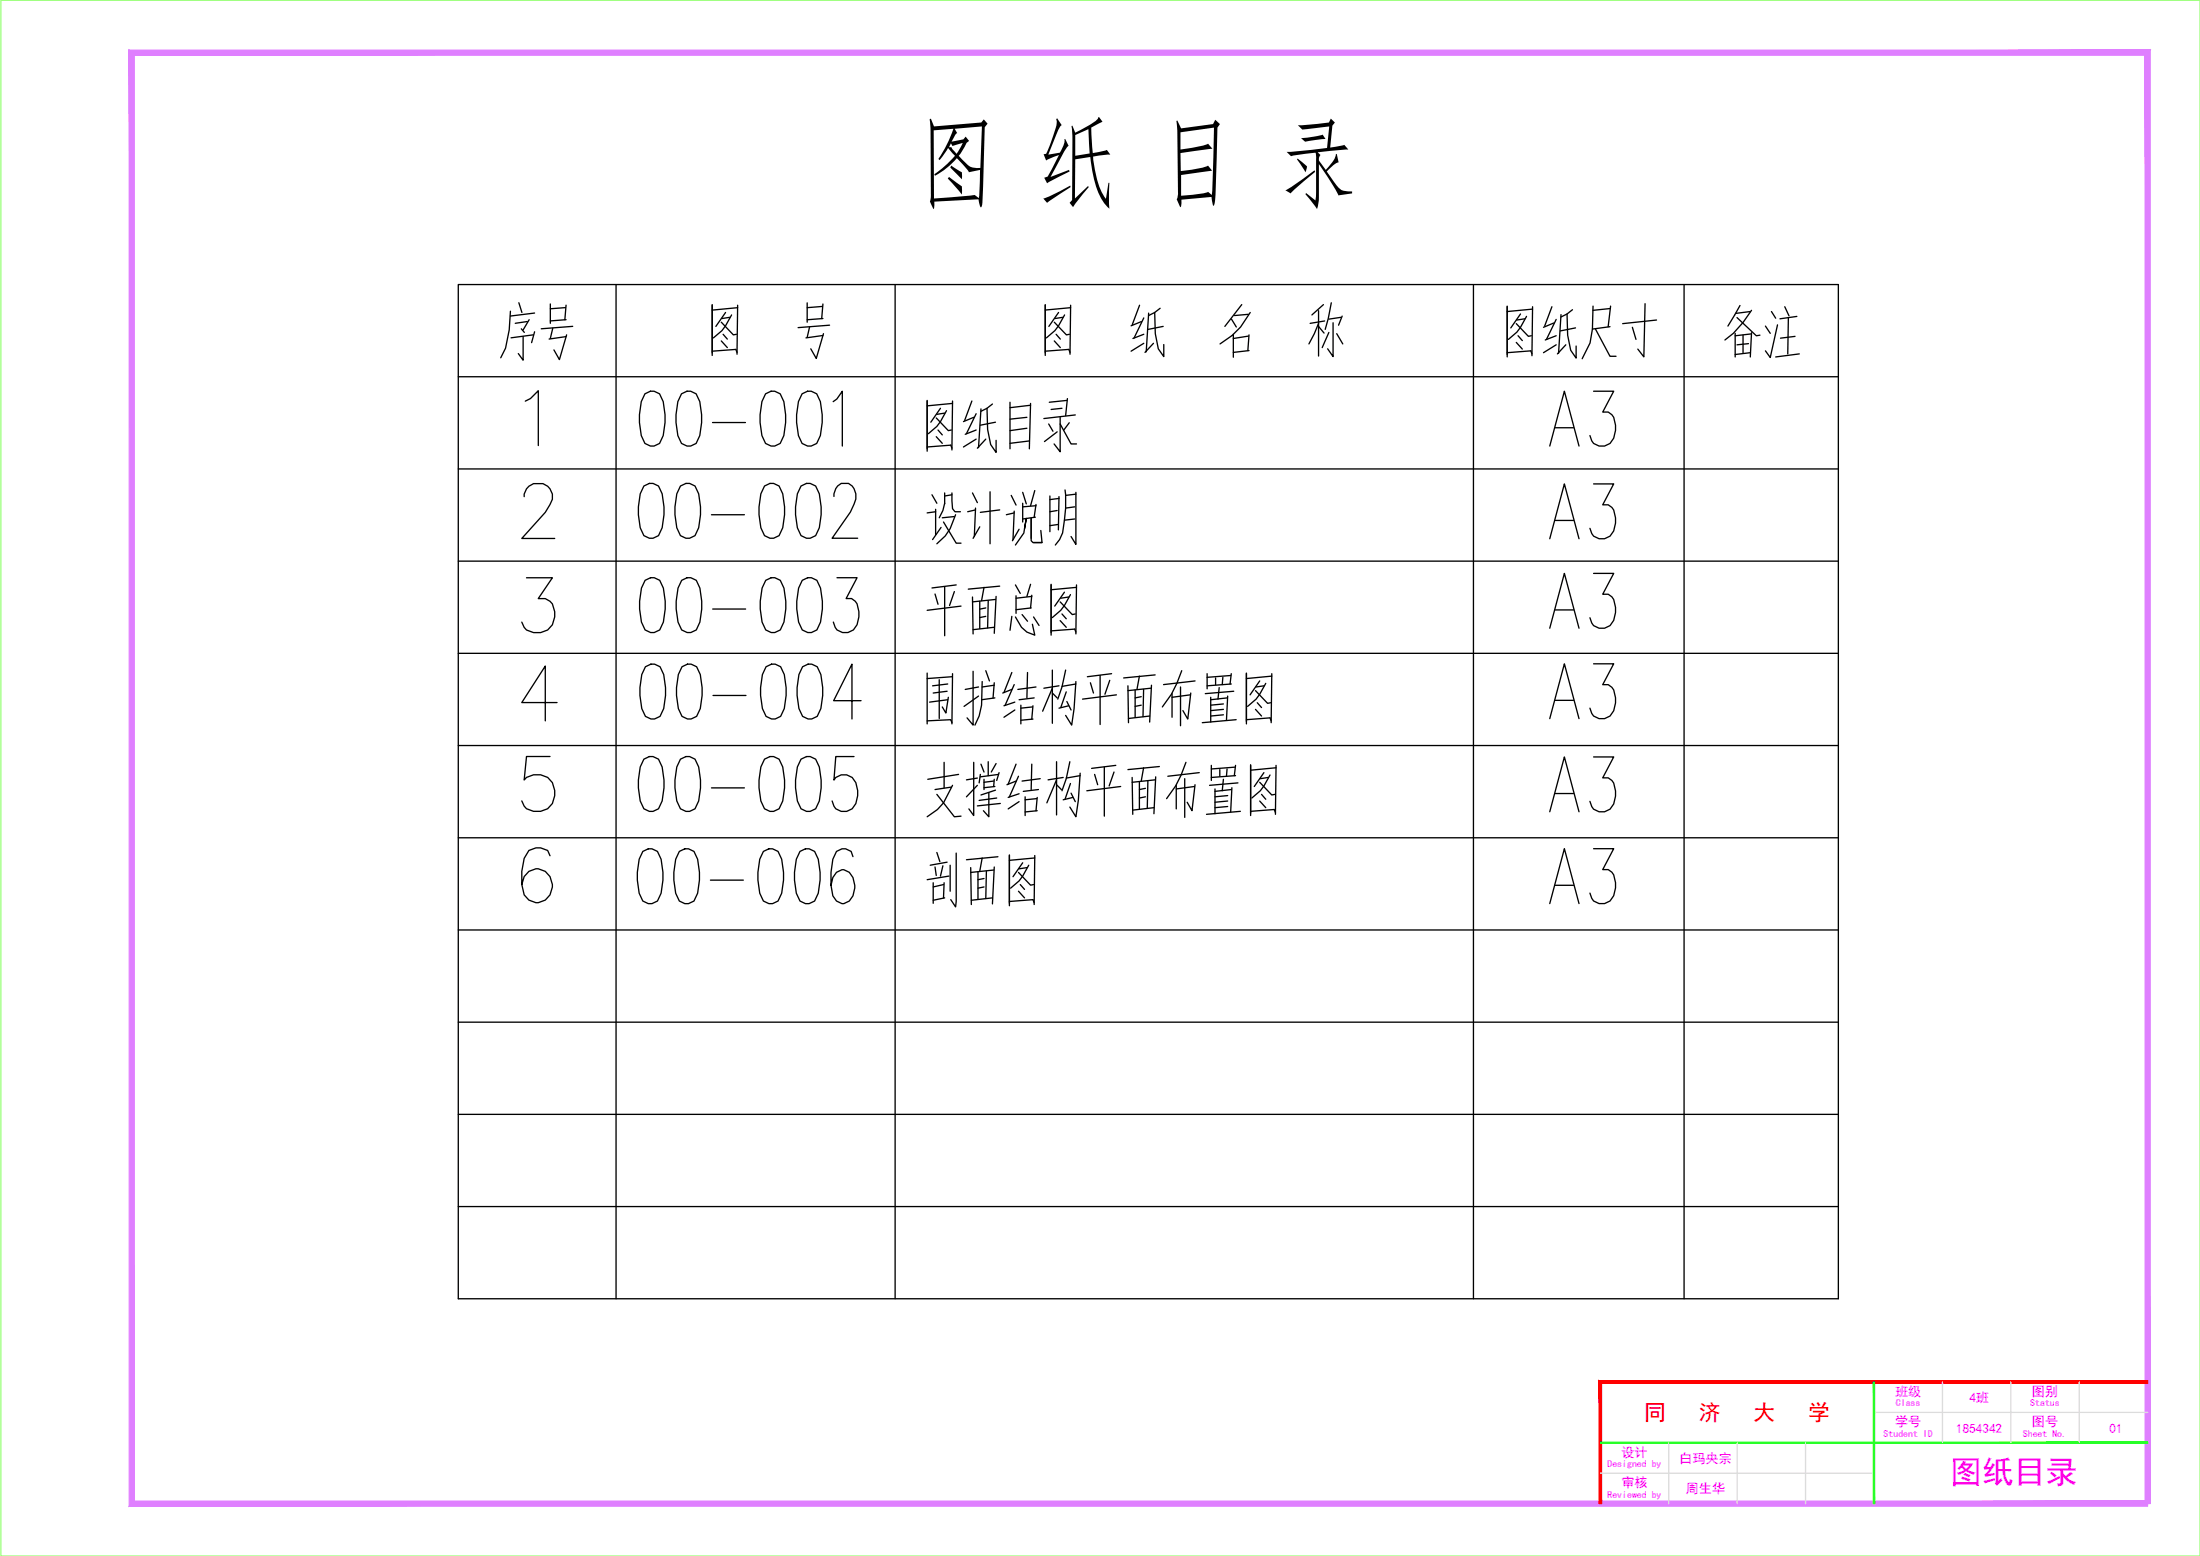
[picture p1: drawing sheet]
<svg xmlns="http://www.w3.org/2000/svg" width="420mm" height="297mm" viewBox="0 0 420 297" stroke-linecap="round" stroke-linejoin="round" font-family="sans-serif">
<g fill="none" stroke="#000" stroke-width=".25">
<path d="M87.5 54.3h263.6v193.6h-263.6zM117.7 54.3v193.6M171 54.3v193.6M281.4 54.3v193.6M321.6 54.3v193.6M87.5 71.9h263.6M87.5 89.5h263.6M87.5 107.1h263.6M87.5 124.7h263.6M87.5 142.3h263.6M87.5 159.9h263.6M87.5 177.5h263.6"/>
<path d="M87.5 195.1h263.6M87.5 212.7h263.6M87.5 230.3h263.6"/>
</g>
<path d="M100.3 76.6l1-.5 1.5-1.5v10.5M100.1 94.8a2.55 2.55 0 0 1 1.8-2.5h1.8a2.62 2.62 0 0 1 1.3 4l-.9 1.5-4.4 5h6.2M100.6 110.3h4.9l-2.7 4h1.3l.9 .5a3.9 3.9 0 0 1-.4 5.5 3.5 3.5 0 0 1-4.5-.5l-.4-1M106.4 134.1h-6.7l4.4-7v10.5M105 144.4h-4.4l-.5 4.5a3.4 3.4 0 0 1 4-.7 3.4 3.4 0 0 1 1.8 3.7 3.4 3.4 0 0 1-2.2 2.9 3.4 3.4 0 0 1-3.6-.9l-.4-1M105 163.4l-.4-1-1.3-.5h-.9l-1.4 .5-.9 1.5-.4 2.4v2.5l.4 2a2.87 2.87 0 0 0 3.3 1.4 2.87 2.87 0 0 0 2.1-2.9 2.92 2.92 0 0 0-1.9-3.2 2.92 2.92 0 0 0-3.5 1.2l-.4 1.5" fill="none" stroke="#000" stroke-width=".25"/>
<!-- layer: tk -->
<path d="M.2 .1h420v296.9h-420z" fill="none" stroke="#9fff7f" stroke-width=".25"/>
<g fill="#df7fff" stroke="#df7fff" stroke-width=".19">
<path d="M24.7 9.6v277.9l1-1zM24.7 9.6l1 1v275.9zM24.7 9.6l1 1 385-1zM25.7 10.6l385-1-1 1zM409.7 10.6l1 276.4v-277.4zM409.7 10.6l1 276.4h-1z"/>
<path d="M24.7 287.5h385.5v-1zM25.7 286.5h384.5l-385.5 1z"/>
</g>
<path d="M410.2 287h.1" fill="none" stroke="#df7fff" stroke-width=".25"/>
<path d="M305.9 264.1h104.3v-.5zM305.4 263.6h104.8l-104.3 .5zM305.4 263.6l.5 23.4v-22.9zM305.4 263.6l.5 23.4h-.5z" fill="#f00" stroke="#f00" stroke-width=".19"/>
<path d="M318.7 275.4v11.6M331.8 275.4v11.6M344.8 275.4v11.6M357.9 269.6h52.3M371 263.8v11.6M384 263.8v11.6M397.1 263.8v11.6M305.6 281.2h52.3" fill="none" stroke="#dcdcdc" stroke-width=".25"/>
<g fill="#0f0" stroke="#0f0" stroke-width=".19">
<path d="M305.6 275.6h104.6v-.3zM305.6 275.3h104.6l-104.6 .3z"/>
<path d="M357.8 263.8l.2 23.2v-23.2zM357.8 263.8l.2 23.2h-.2z"/>
</g>
<text font-size="19.1" x="175" y="37.9">图 纸 目 录</text>
<text font-size="16.3" x="94.9" y="69.8">序号</text>
<g font-size="15.9">
<text x="135.1" y="69.5">图 号</text>
<text x="198.6" y="69.5">图 纸 名 称</text>
<text x="286.8" y="69.8">图纸尺寸</text>
<text x="121.4" y="86.4">00-001</text>
<text x="294.9" y="86.4">A3</text>
<text x="121" y="104.1">00-002</text>
<text x="294.9" y="104.1">A3</text>
<text x="121.4" y="122.1">00-003</text>
<text x="121.4" y="138.6">00-004</text>
<text x="176" y="139.7">围护结构平面布置图</text>
<text x="121" y="156.3">00-005</text>
<text x="176" y="157.3">支撑结构平面布置图</text>
<text x="294.9" y="156.3">A3</text>
</g>
<g font-size="15.4">
<text x="176" y="87.5">图纸目录</text>
<text x="176" y="105.1">设计说明</text>
<text x="294.9" y="121">A3</text>
<text x="294.9" y="138.3">A3</text>
<text x="121" y="173.6">00-006</text>
<text x="294.9" y="173.6">A3</text>
<text x="176" y="174.3">剖面图</text>
</g>
<g font-size="15">
<text x="328.4" y="69.5">备注</text>
<text x="176" y="122.8">平面总图</text>
</g>
<text font-size="6.1" fill="#f0f" x="372.5" y="283">图纸目录</text>
<g font-size="4.2" fill="#f00">
<text x="314" y="271.1">同</text>
<text x="324.5" y="271.1">济</text>
<text x="334.9" y="271.1">大</text>
<text x="345.3" y="271.1">学</text>
</g>
<g font-size="2.5" fill="#f0f">
<text x="361.9" y="266.5">班级</text>
<text x="376.1" y="267.7">4班</text>
<text x="388.1" y="266.5">图别</text>
<text x="361.9" y="272.3">学号</text>
<text x="373.6" y="273.5">1854342</text>
<text x="388.1" y="272.3">图号</text>
<text x="402.9" y="273.5">01</text>
<text x="309.7" y="278.1">设计</text>
<text x="320.7" y="279.3">白玛央宗</text>
<text x="309.7" y="283.9">审核</text>
<text x="322" y="285.1">周生华</text>
</g>
<g font-size="1.9" fill="#f0f">
<text x="362.1" y="268.5">Class</text>
<text x="387.7" y="268.5">Status</text>
<text x="359.7" y="274.3">Student ID</text>
<text x="386.3" y="274.3">Sheet No.</text>
<text x="307" y="280.1">Designed by</text>
<text x="307" y="285.9">Reviewed by</text>
</g>
</svg>
